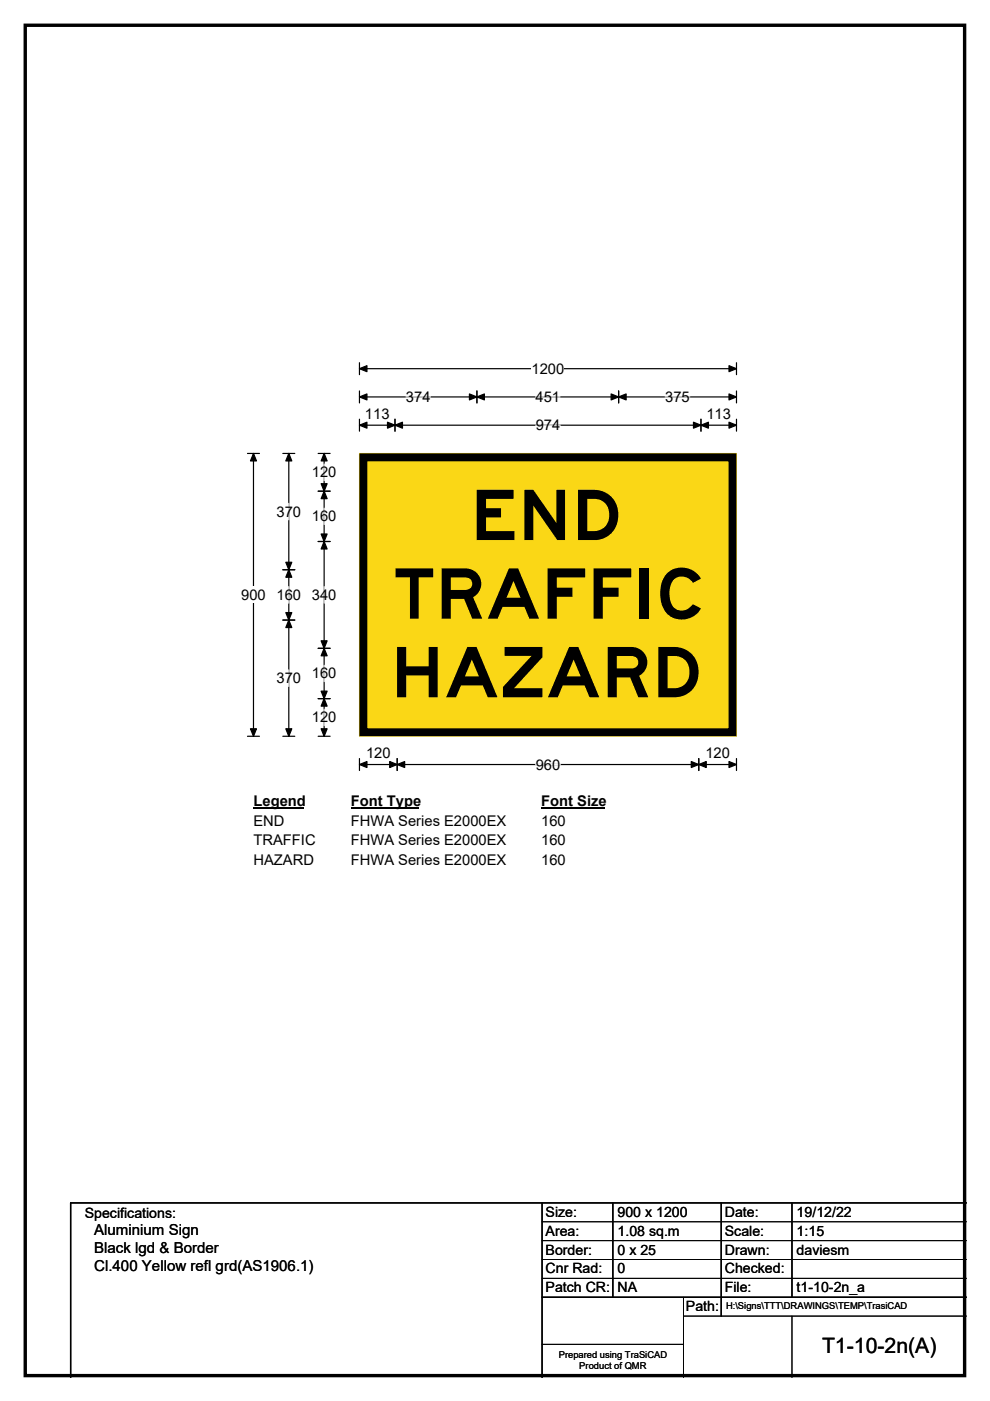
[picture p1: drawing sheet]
<svg xmlns="http://www.w3.org/2000/svg" width="210mm" height="297mm" viewBox="0 0 210 297" stroke-linecap="round" stroke-linejoin="round" font-family="sans-serif">
<path d="M5.4 5.4h199.2v286.3h-199.2z" fill="none" stroke="#000" stroke-width=".72"/>
<path d="M76.2 78.2h80M76.2 76.9v2.5M156.2 76.9v2.5" fill="none" stroke="#000" stroke-width=".25"/>
<path d="M76.2 78.2l1.6-.7v1.3zM154.6 77.5l1.6 .7-1.6 .6z" fill="#000" stroke="#000" stroke-width=".25"/>
<path d="M112.8 76.4h6.9v3.5h-6.9z" fill="#fff"/>
<g fill="none" stroke="#000" stroke-width=".25">
<path d="M52.5 96.1h2.5M53.8 96.1v60M76.2 84.2h80M76.2 82.9v2.5M76.2 88.9v2.5M76.2 90.1h80M83.8 88.9v2.5M101.2 82.9v2.5M131.2 82.9v2.5M148.7 88.9v2.5M156.2 82.9v2.5M156.2 88.9v2.5"/>
<path d="M52.5 156.1h2.5M76.2 160.8v2.6M76.2 162.1h80M84.2 160.8v2.6M148.2 160.8v2.6M156.2 160.8v2.6"/>
</g>
<g fill="#000" stroke="#000" stroke-width=".25">
<path d="M53.8 96.1l.6 1.6h-1.3zM76.2 84.2l1.6-.7v1.3zM76.2 90.1l1.6-.6v1.3zM83.8 90.1l1.6-.6v1.3zM82.2 89.5l1.6 .6-1.6 .7zM101.2 84.2l1.5-.7v1.3zM99.6 83.5l1.6 .7-1.6 .6zM129.6 83.5l1.6 .7-1.6 .6zM131.2 84.2l1.6-.7v1.3zM147.1 89.5l1.6 .6-1.6 .7zM148.7 90.1l1.6-.6v1.3zM154.6 83.5l1.6 .7-1.6 .6z"/>
<path d="M154.6 89.5l1.6 .6-1.6 .7zM53.1 154.5h1.3l-.6 1.6zM76.2 162.1l1.6-.6v1.2zM84.2 162.1l1.6-.6v1.2zM82.7 161.5l1.5 .6-1.5 .6zM146.6 161.5l1.6 .6-1.6 .6zM148.2 162.1l1.6-.6v1.2zM154.6 161.5l1.6 .6-1.6 .6z"/>
</g>
<path d="M86.1 84.2h5.2M113.6 84.2h5.2M113.6 90.1h5.2M141.1 84.2h5.2M113.6 162.1h5.2" fill="none" stroke="#fff" stroke-width=".25"/>
<path d="M51.2 124.4h5.2v3.5h-5.2z" fill="#fff"/>
<path d="M60 96.1h2.5M61.3 96.1v60M67.5 96.1h2.5M68.7 96.1v60M67.5 104.1h2.5M67.5 114.8h2.5M60 120.8h2.5M60 131.5h2.5M67.5 137.5h2.5M60 156.1h2.5M67.5 156.1h2.5M67.5 148.1h2.5" fill="none" stroke="#000" stroke-width=".25"/>
<g fill="#000" stroke="#000" stroke-width=".25">
<path d="M61.3 96.1l.6 1.6h-1.3zM68.7 96.1l.7 1.6h-1.3zM68.7 104.1l.7 1.6h-1.3zM68.1 113.2h1.3l-.7 1.6zM68.1 102.6h1.3l-.7 1.5zM68.7 114.8l.7 1.6h-1.3zM61.3 120.8l.6 1.6h-1.3zM60.6 129.9h1.3l-.6 1.6zM60.6 119.2h1.3l-.6 1.6zM61.3 131.5l.6 1.6h-1.3zM68.1 135.9h1.3l-.7 1.6zM68.7 137.5l.7 1.5h-1.3z"/>
<path d="M60.6 154.5h1.3l-.6 1.6zM68.1 146.5h1.3l-.7 1.6zM68.7 148.1l.7 1.6h-1.3zM68.1 154.5h1.3l-.7 1.6z"/>
</g>
<path d="M68.7 98.4v3.5M61.3 106.7v3.5M68.7 107.7v3.5M61.3 124.4v3.5M68.7 124.4v3.5M61.3 142v3.5M68.7 141.1v3.4M68.7 150.4v3.5" fill="none" stroke="#fff" stroke-width=".25"/>
<path d="M53.8 168.1h10.7v3.5h-10.7z" fill="#fff"/>
<path d="M53.8 171.4h10.7" fill="none" stroke="#000" stroke-width=".32"/>
<path d="M74.4 168.1h14.4v3.5h-14.4z" fill="#fff"/>
<path d="M74.4 171.4h14.4" fill="none" stroke="#000" stroke-width=".32"/>
<path d="M114.8 168.1h13.4v3.5h-13.4z" fill="#fff"/>
<path d="M114.8 171.4h13.4" fill="none" stroke="#000" stroke-width=".32"/>
<g fill="#fff">
<path d="M53.8 172.3h6.5v3.5h-6.5z"/>
<path d="M74.4 172.3h32.9v3.5h-32.9z"/>
<path d="M114.8 172.3h5.2v3.5h-5.2z"/>
<path d="M53.8 176.5h13.1v3.5h-13.1z"/>
<path d="M74.4 176.5h32.9v3.5h-32.9z"/>
<path d="M114.8 176.5h5.2v3.5h-5.2z"/>
<path d="M53.8 180.7h12.7v3.4h-12.7z"/>
<path d="M74.4 180.7h32.9v3.4h-32.9z"/>
<path d="M114.8 180.7h5.2v3.4h-5.2z"/>
</g>
<path d="M76.3 96.2h79.9v59.9h-79.9z" fill="#fad716"/>
<path d="M76.2 96.1h80v60h-80z" fill="none" stroke="#fad716" stroke-width=".21"/>
<path d="M77.1 97h78.3v58.3h-78.3z" fill="none" stroke="#000" stroke-width="1.7"/>
<path d="M115 255v37M130 255v20M153 255v24M168 255v20M205 255h-190v37M115 275h90" fill="none" stroke="#000" stroke-width=".3"/>
<path d="M115 259h90M115 263h90M115 267h90M115 271h90M145 279h60M145 275v17M168 279v13M115 285h30" fill="none" stroke="#000" stroke-width=".21"/>
<g font-size="14.8">
<text x="99.8" y="114.5">END</text>
<text x="83.5" y="131.2">TRAFFIC</text>
<text x="82.8" y="147.8">HAZARD</text>
</g>
<text font-size="4.5" x="174.3" y="286.9">T1-10-2n(A)</text>
<g font-size="3.2">
<text x="20" y="261.9">Aluminium Sign</text>
<text x="20" y="265.7">Black lgd &amp; Border</text>
<text x="20" y="269.6">Cl.400 Yellow refl grd(AS1906.1)</text>
</g>
<g font-size="3.1">
<text x="112.8" y="79.2">1200</text>
<text x="77.4" y="88.8">113</text>
<text x="86.1" y="85.2">374</text>
<text x="113.6" y="85.2">451</text>
<text x="141.1" y="85.2">375</text>
<text x="149.8" y="88.8">113</text>
<text x="113.6" y="91.2">974</text>
<text x="66.1" y="101.2">120</text>
<text x="58.7" y="109.5">370</text>
<text x="66.1" y="110.5">160</text>
<text x="51.2" y="127.2">900</text>
<text x="58.7" y="127.2">160</text>
<text x="66.1" y="127.2">340</text>
<text x="66.1" y="143.8">160</text>
<text x="58.7" y="144.8">370</text>
<text x="66.1" y="153.2">120</text>
<text x="77.6" y="160.7">120</text>
<text x="149.6" y="160.7">120</text>
<text x="113.6" y="163.2">960</text>
<text x="53.8" y="170.9">Legend</text>
<text x="74.4" y="170.9">Font Type</text>
<text x="114.8" y="170.9">Font Size</text>
<text x="53.8" y="175.1">END</text>
<text x="53.8" y="179.3">TRAFFIC</text>
<text x="74.4" y="175.1">FHWA Series E2000EX</text>
<text x="74.4" y="179.3">FHWA Series E2000EX</text>
<text x="114.8" y="175.1">160</text>
<text x="114.8" y="179.3">160</text>
<text x="53.8" y="183.5">HAZARD</text>
<text x="74.4" y="183.5">FHWA Series E2000EX</text>
<text x="114.8" y="183.5">160</text>
</g>
<g font-size="3">
<text x="115.7" y="258">Size:</text>
<text x="131" y="258">900 x 1200</text>
<text x="153.7" y="258">Date:</text>
<text x="169" y="258">19/12/22</text>
<text x="18" y="258.2">Specifications:</text>
<text x="115.7" y="262">Area:</text>
<text x="131" y="262">1.08 sq.m</text>
<text x="153.7" y="262">Scale:</text>
<text x="169" y="262">1:15</text>
<text x="115.7" y="266">Border:</text>
<text x="115.7" y="270">Cnr Rad:</text>
<text x="131" y="266">0 x 25</text>
<text x="131" y="270">0</text>
<text x="153.7" y="266">Drawn:</text>
<text x="153.7" y="270">Checked:</text>
<text x="169" y="266">daviesm</text>
<text x="115.7" y="274">Patch CR:</text>
<text x="131" y="274">NA</text>
<text x="153.7" y="274">File:</text>
<text x="169" y="274">t1-10-2n_a</text>
<text x="145.5" y="278">Path:</text>
</g>
<g font-size="2">
<text x="154" y="277.6">H:\Signs\TTT\DRAWINGS\TEMP\TrasiCAD</text>
<text x="118.5" y="287.8">Prepared using TraSiCAD</text>
<text x="122.9" y="290.2">Product of QMR</text>
</g>
</svg>
